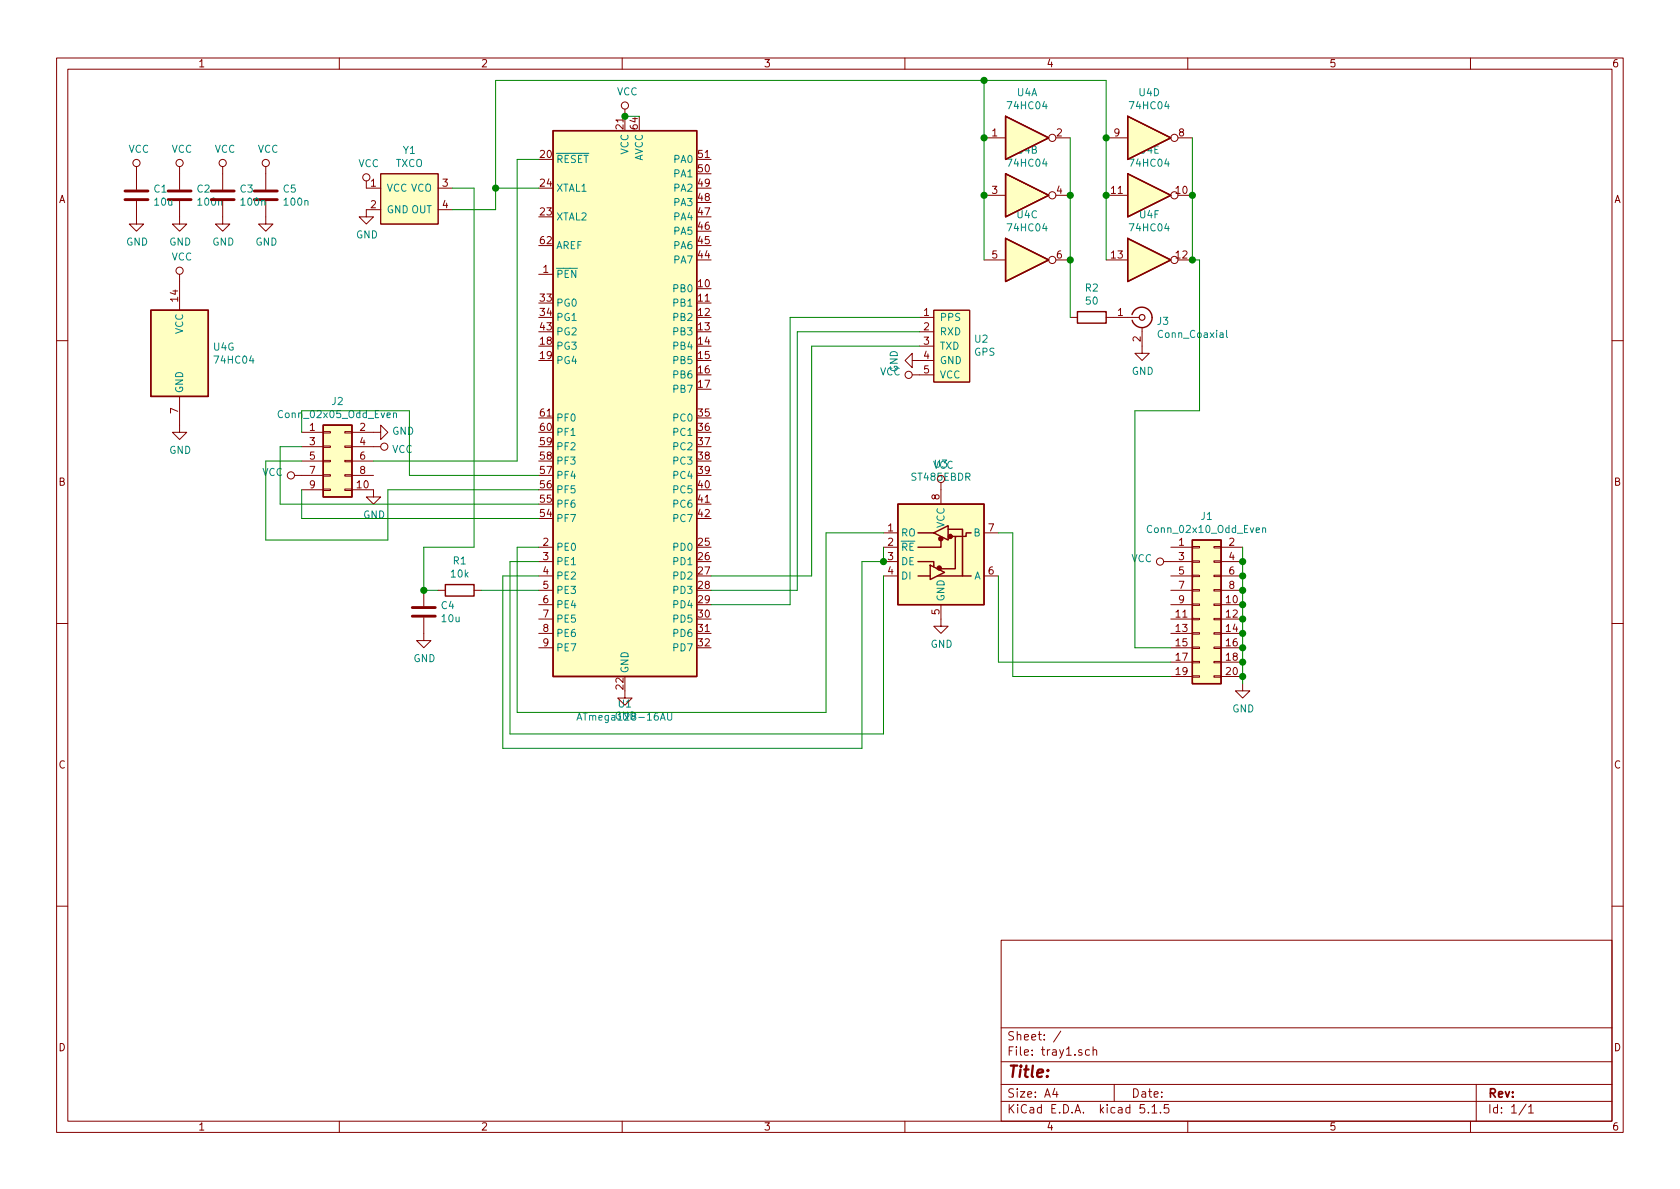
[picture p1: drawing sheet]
EESchema Schematic File Version 4
EELAYER 30 0
EELAYER END
$Descr A4 11693 8268
encoding utf-8
Sheet 1 1
Title ""
Date ""
Rev ""
Comp ""
Comment1 ""
Comment2 ""
Comment3 ""
Comment4 ""
$EndDescr
$Comp
L TCXO:GPS U2
U 1 1
P 6550 2700
F 0 "U2" H 6778 3051 50  0000 L CNN
F 1 "GPS" H 6778 2960 50  0000 L CNN
F 2 "TCXO:GPS" H 6550 2700 50  0001 C CNN
F 3 "" H 6550 2700 50  0001 C CNN
	1    6550 2700
	1    0    0    -1  
$EndComp
$Comp
L MCU_Microchip_ATmega:ATmega128-16AU U1
U 1 1
P 4350 2800
F 0 "U1" H 4350 711 50  0000 C CNN
F 1 "ATmega128-16AU" H 4350 620 50  0000 C CNN
F 2 "Package_QFP:TQFP-64_14x14mm_P0.8mm" H 4350 2800 50  0001 C CIN
F 3 "http://ww1.microchip.com/downloads/en/DeviceDoc/doc2467.pdf" H 4350 2800 50  0001 C CNN
	1    4350 2800
	1    0    0    -1  
$EndComp
$Comp
L TCXO:TXCO Y1
U 1 1
P 2850 1600
F 0 "Y1" H 2850 2165 50  0000 C CNN
F 1 "TXCO" H 2850 2074 50  0000 C CNN
F 2 "TCXO:TCXO" H 2850 1600 50  0001 C CNN
F 3 "" H 2850 1600 50  0001 C CNN
	1    2850 1600
	1    0    0    -1  
$EndComp
$Comp
L Interface_UART:ST485EBDR U3
U 1 1
P 6550 3800
F 0 "U3" H 6550 4381 50  0000 C CNN
F 1 "ST485EBDR" H 6550 4290 50  0000 C CNN
F 2 "Package_SO:SOIC-8_3.9x4.9mm_P1.27mm" H 6550 2900 50  0001 C CNN
F 3 "http://www.st.com/resource/en/datasheet/st485eb.pdf" H 6550 3850 50  0001 C CNN
	1    6550 3800
	1    0    0    -1  
$EndComp
$Comp
L Connector_Generic:Conn_02x10_Odd_Even J1
U 1 1
P 8350 4200
F 0 "J1" H 8400 4817 50  0000 C CNN
F 1 "Conn_02x10_Odd_Even" H 8400 4726 50  0000 C CNN
F 2 "Connector_IDC:IDC-Header_2x10_P2.54mm_Horizontal" H 8350 4200 50  0001 C CNN
F 3 "~" H 8350 4200 50  0001 C CNN
	1    8350 4200
	1    0    0    -1  
$EndComp
$Comp
L power:GND #PWR016
U 1 1
P 8650 4750
F 0 "#PWR016" H 8650 4500 50  0001 C CNN
F 1 "GND" H 8655 4577 50  0000 C CNN
F 2 "" H 8650 4750 50  0001 C CNN
F 3 "" H 8650 4750 50  0001 C CNN
	1    8650 4750
	1    0    0    -1  
$EndComp
$Comp
L power:GND #PWR011
U 1 1
P 6400 2500
F 0 "#PWR011" H 6400 2250 50  0001 C CNN
F 1 "GND" H 6405 2327 50  0000 C CNN
F 2 "" H 6400 2500 50  0001 C CNN
F 3 "" H 6400 2500 50  0001 C CNN
	1    6400 2500
	0    1    1    0   
$EndComp
$Comp
L power:GND #PWR014
U 1 1
P 6550 4300
F 0 "#PWR014" H 6550 4050 50  0001 C CNN
F 1 "GND" H 6555 4127 50  0000 C CNN
F 2 "" H 6550 4300 50  0001 C CNN
F 3 "" H 6550 4300 50  0001 C CNN
	1    6550 4300
	1    0    0    -1  
$EndComp
Wire Wire Line
	8650 3800 8650 3900
Connection ~ 8650 3900
Wire Wire Line
	8650 3900 8650 4000
Connection ~ 8650 4000
Wire Wire Line
	8650 4000 8650 4100
Connection ~ 8650 4100
Wire Wire Line
	8650 4100 8650 4200
Connection ~ 8650 4200
Wire Wire Line
	8650 4200 8650 4300
Connection ~ 8650 4300
Wire Wire Line
	8650 4300 8650 4400
Connection ~ 8650 4400
Wire Wire Line
	8650 4400 8650 4500
Connection ~ 8650 4500
Wire Wire Line
	8650 4500 8650 4600
Connection ~ 8650 4600
Wire Wire Line
	8650 4600 8650 4700
Connection ~ 8650 4700
Wire Wire Line
	8650 4700 8650 4750
$Comp
L power:VCC #PWR015
U 1 1
P 8150 3900
F 0 "#PWR015" H 8150 3750 50  0001 C CNN
F 1 "VCC" V 8168 4027 50  0000 L CNN
F 2 "" H 8150 3900 50  0001 C CNN
F 3 "" H 8150 3900 50  0001 C CNN
	1    8150 3900
	0    -1   -1   0   
$EndComp
$Comp
L power:VCC #PWR013
U 1 1
P 6550 3400
F 0 "#PWR013" H 6550 3250 50  0001 C CNN
F 1 "VCC" H 6567 3573 50  0000 C CNN
F 2 "" H 6550 3400 50  0001 C CNN
F 3 "" H 6550 3400 50  0001 C CNN
	1    6550 3400
	1    0    0    -1  
$EndComp
$Comp
L power:VCC #PWR012
U 1 1
P 6400 2600
F 0 "#PWR012" H 6400 2450 50  0001 C CNN
F 1 "VCC" V 6418 2727 50  0000 L CNN
F 2 "" H 6400 2600 50  0001 C CNN
F 3 "" H 6400 2600 50  0001 C CNN
	1    6400 2600
	0    -1   -1   0   
$EndComp
$Comp
L power:GND #PWR010
U 1 1
P 4350 4800
F 0 "#PWR010" H 4350 4550 50  0001 C CNN
F 1 "GND" H 4355 4627 50  0000 C CNN
F 2 "" H 4350 4800 50  0001 C CNN
F 3 "" H 4350 4800 50  0001 C CNN
	1    4350 4800
	1    0    0    -1  
$EndComp
$Comp
L power:VCC #PWR09
U 1 1
P 4350 800
F 0 "#PWR09" H 4350 650 50  0001 C CNN
F 1 "VCC" H 4367 973 50  0000 C CNN
F 2 "" H 4350 800 50  0001 C CNN
F 3 "" H 4350 800 50  0001 C CNN
	1    4350 800 
	1    0    0    -1  
$EndComp
Wire Wire Line
	4450 800  4350 800 
Connection ~ 4350 800 
$Comp
L power:GND #PWR08
U 1 1
P 2550 1450
F 0 "#PWR08" H 2550 1200 50  0001 C CNN
F 1 "GND" H 2555 1277 50  0000 C CNN
F 2 "" H 2550 1450 50  0001 C CNN
F 3 "" H 2550 1450 50  0001 C CNN
	1    2550 1450
	1    0    0    -1  
$EndComp
$Comp
L power:VCC #PWR07
U 1 1
P 2550 1300
F 0 "#PWR07" H 2550 1150 50  0001 C CNN
F 1 "VCC" H 2567 1473 50  0000 C CNN
F 2 "" H 2550 1300 50  0001 C CNN
F 3 "" H 2550 1300 50  0001 C CNN
	1    2550 1300
	1    0    0    -1  
$EndComp
$Comp
L power:VCC #PWR05
U 1 1
P 1550 1200
F 0 "#PWR05" H 1550 1050 50  0001 C CNN
F 1 "VCC" H 1567 1373 50  0000 C CNN
F 2 "" H 1550 1200 50  0001 C CNN
F 3 "" H 1550 1200 50  0001 C CNN
	1    1550 1200
	1    0    0    -1  
$EndComp
$Comp
L power:GND #PWR06
U 1 1
P 1550 1500
F 0 "#PWR06" H 1550 1250 50  0001 C CNN
F 1 "GND" H 1555 1327 50  0000 C CNN
F 2 "" H 1550 1500 50  0001 C CNN
F 3 "" H 1550 1500 50  0001 C CNN
	1    1550 1500
	1    0    0    -1  
$EndComp
$Comp
L Device:C C3
U 1 1
P 1550 1350
F 0 "C3" H 1665 1396 50  0000 L CNN
F 1 "100n" H 1665 1305 50  0000 L CNN
F 2 "Capacitor_SMD:C_0805_2012Metric" H 1588 1200 50  0001 C CNN
F 3 "~" H 1550 1350 50  0001 C CNN
	1    1550 1350
	1    0    0    -1  
$EndComp
$Comp
L power:VCC #PWR03
U 1 1
P 1250 1200
F 0 "#PWR03" H 1250 1050 50  0001 C CNN
F 1 "VCC" H 1267 1373 50  0000 C CNN
F 2 "" H 1250 1200 50  0001 C CNN
F 3 "" H 1250 1200 50  0001 C CNN
	1    1250 1200
	1    0    0    -1  
$EndComp
$Comp
L power:GND #PWR04
U 1 1
P 1250 1500
F 0 "#PWR04" H 1250 1250 50  0001 C CNN
F 1 "GND" H 1255 1327 50  0000 C CNN
F 2 "" H 1250 1500 50  0001 C CNN
F 3 "" H 1250 1500 50  0001 C CNN
	1    1250 1500
	1    0    0    -1  
$EndComp
$Comp
L Device:C C2
U 1 1
P 1250 1350
F 0 "C2" H 1365 1396 50  0000 L CNN
F 1 "100n" H 1365 1305 50  0000 L CNN
F 2 "Capacitor_SMD:C_0805_2012Metric" H 1288 1200 50  0001 C CNN
F 3 "~" H 1250 1350 50  0001 C CNN
	1    1250 1350
	1    0    0    -1  
$EndComp
$Comp
L power:VCC #PWR01
U 1 1
P 950 1200
F 0 "#PWR01" H 950 1050 50  0001 C CNN
F 1 "VCC" H 967 1373 50  0000 C CNN
F 2 "" H 950 1200 50  0001 C CNN
F 3 "" H 950 1200 50  0001 C CNN
	1    950  1200
	1    0    0    -1  
$EndComp
$Comp
L power:GND #PWR02
U 1 1
P 950 1500
F 0 "#PWR02" H 950 1250 50  0001 C CNN
F 1 "GND" H 955 1327 50  0000 C CNN
F 2 "" H 950 1500 50  0001 C CNN
F 3 "" H 950 1500 50  0001 C CNN
	1    950  1500
	1    0    0    -1  
$EndComp
$Comp
L Device:C C1
U 1 1
P 950 1350
F 0 "C1" H 1065 1396 50  0000 L CNN
F 1 "10u" H 1065 1305 50  0000 L CNN
F 2 "Capacitor_SMD:C_0805_2012Metric" H 988 1200 50  0001 C CNN
F 3 "~" H 950 1350 50  0001 C CNN
	1    950  1350
	1    0    0    -1  
$EndComp
Wire Wire Line
	8150 4600 6950 4600
Wire Wire Line
	6950 4600 6950 4000
Wire Wire Line
	6950 3700 7050 3700
Wire Wire Line
	7050 3700 7050 4700
Wire Wire Line
	7050 4700 8150 4700
Wire Wire Line
	3750 3800 3600 3800
Wire Wire Line
	3600 3800 3600 4950
Wire Wire Line
	3600 4950 5750 4950
Wire Wire Line
	5750 4950 5750 3700
Wire Wire Line
	5750 3700 6150 3700
Wire Wire Line
	3750 3900 3550 3900
Wire Wire Line
	3550 3900 3550 5100
Wire Wire Line
	3550 5100 6150 5100
Wire Wire Line
	6150 5100 6150 4000
Wire Wire Line
	6150 3800 6150 3900
Wire Wire Line
	6000 3900 6150 3900
Connection ~ 6150 3900
Wire Wire Line
	6000 3900 6000 5200
Wire Wire Line
	6000 5200 3500 5200
Wire Wire Line
	3500 5200 3500 4000
Wire Wire Line
	3500 4000 3750 4000
Wire Wire Line
	4950 4000 5650 4000
Wire Wire Line
	5650 4000 5650 2400
Wire Wire Line
	5650 2400 6400 2400
Wire Wire Line
	6400 2300 5550 2300
Wire Wire Line
	5550 2300 5550 4100
Wire Wire Line
	5550 4100 4950 4100
Wire Wire Line
	4950 4200 5500 4200
Wire Wire Line
	5500 4200 5500 2200
Wire Wire Line
	5500 2200 6400 2200
Wire Wire Line
	3150 1450 3450 1450
Wire Wire Line
	3450 1450 3450 1300
Wire Wire Line
	3450 1300 3750 1300
$Comp
L Connector_Generic:Conn_02x05_Odd_Even J2
U 1 1
P 2300 3200
F 0 "J2" H 2350 3617 50  0000 C CNN
F 1 "Conn_02x05_Odd_Even" H 2350 3526 50  0000 C CNN
F 2 "Connector_IDC:IDC-Header_2x05_P2.54mm_Vertical" H 2300 3200 50  0001 C CNN
F 3 "~" H 2300 3200 50  0001 C CNN
	1    2300 3200
	1    0    0    -1  
$EndComp
$Comp
L power:GND #PWR020
U 1 1
P 2600 3400
F 0 "#PWR020" H 2600 3150 50  0001 C CNN
F 1 "GND" H 2605 3227 50  0000 C CNN
F 2 "" H 2600 3400 50  0001 C CNN
F 3 "" H 2600 3400 50  0001 C CNN
	1    2600 3400
	1    0    0    -1  
$EndComp
$Comp
L power:GND #PWR018
U 1 1
P 2600 3000
F 0 "#PWR018" H 2600 2750 50  0001 C CNN
F 1 "GND" V 2605 2872 50  0000 R CNN
F 2 "" H 2600 3000 50  0001 C CNN
F 3 "" H 2600 3000 50  0001 C CNN
	1    2600 3000
	0    -1   -1   0   
$EndComp
$Comp
L power:VCC #PWR019
U 1 1
P 2600 3100
F 0 "#PWR019" H 2600 2950 50  0001 C CNN
F 1 "VCC" V 2617 3228 50  0000 L CNN
F 2 "" H 2600 3100 50  0001 C CNN
F 3 "" H 2600 3100 50  0001 C CNN
	1    2600 3100
	0    1    1    0   
$EndComp
$Comp
L power:VCC #PWR017
U 1 1
P 2100 3300
F 0 "#PWR017" H 2100 3150 50  0001 C CNN
F 1 "VCC" V 2118 3427 50  0000 L CNN
F 2 "" H 2100 3300 50  0001 C CNN
F 3 "" H 2100 3300 50  0001 C CNN
	1    2100 3300
	0    -1   -1   0   
$EndComp
Wire Wire Line
	2600 3200 3600 3200
Wire Wire Line
	3600 3200 3600 1100
Wire Wire Line
	3600 1100 3750 1100
Wire Wire Line
	3750 3600 2100 3600
Wire Wire Line
	2100 3600 2100 3400
Wire Wire Line
	3750 3500 1950 3500
Wire Wire Line
	1950 3500 1950 3100
Wire Wire Line
	1950 3100 2100 3100
Wire Wire Line
	2700 3400 2700 3750
Wire Wire Line
	2700 3750 1850 3750
Wire Wire Line
	1850 3750 1850 3200
Wire Wire Line
	1850 3200 2100 3200
Wire Wire Line
	2700 3400 3750 3400
Wire Wire Line
	3750 3300 2850 3300
Wire Wire Line
	2850 3300 2850 2850
Wire Wire Line
	2850 2850 2100 2850
Wire Wire Line
	2100 2850 2100 3000
$Comp
L Device:R R1
U 1 1
P 3200 4100
F 0 "R1" V 2993 4100 50  0000 C CNN
F 1 "10k" V 3084 4100 50  0000 C CNN
F 2 "Resistor_SMD:R_0805_2012Metric" V 3130 4100 50  0001 C CNN
F 3 "~" H 3200 4100 50  0001 C CNN
	1    3200 4100
	0    1    1    0   
$EndComp
$Comp
L Device:C C4
U 1 1
P 2950 4250
F 0 "C4" H 3065 4296 50  0000 L CNN
F 1 "10u" H 3065 4205 50  0000 L CNN
F 2 "Capacitor_SMD:C_0805_2012Metric" H 2988 4100 50  0001 C CNN
F 3 "~" H 2950 4250 50  0001 C CNN
	1    2950 4250
	1    0    0    -1  
$EndComp
Wire Wire Line
	3750 4100 3350 4100
$Comp
L power:GND #PWR0101
U 1 1
P 2950 4400
F 0 "#PWR0101" H 2950 4150 50  0001 C CNN
F 1 "GND" H 2955 4227 50  0000 C CNN
F 2 "" H 2950 4400 50  0001 C CNN
F 3 "" H 2950 4400 50  0001 C CNN
	1    2950 4400
	1    0    0    -1  
$EndComp
Wire Wire Line
	3050 4100 2950 4100
Wire Wire Line
	2950 4100 2950 3800
Wire Wire Line
	2950 3800 3300 3800
Wire Wire Line
	3300 3800 3300 1300
Wire Wire Line
	3300 1300 3150 1300
Connection ~ 2950 4100
$Comp
L 74xx:74HC04 U4
U 1 1
P 7150 950
F 0 "U4" H 7150 1267 50  0000 C CNN
F 1 "74HC04" H 7150 1176 50  0000 C CNN
F 2 "Package_SO:SOIC-14_3.9x8.7mm_P1.27mm" H 7150 950 50  0001 C CNN
F 3 "https://assets.nexperia.com/documents/data-sheet/74HC_HCT04.pdf" H 7150 950 50  0001 C CNN
	1    7150 950 
	1    0    0    -1  
$EndComp
$Comp
L 74xx:74HC04 U4
U 2 1
P 7150 1350
F 0 "U4" H 7150 1667 50  0000 C CNN
F 1 "74HC04" H 7150 1576 50  0000 C CNN
F 2 "Package_SO:SOIC-14_3.9x8.7mm_P1.27mm" H 7150 1350 50  0001 C CNN
F 3 "https://assets.nexperia.com/documents/data-sheet/74HC_HCT04.pdf" H 7150 1350 50  0001 C CNN
	2    7150 1350
	1    0    0    -1  
$EndComp
$Comp
L 74xx:74HC04 U4
U 3 1
P 7150 1800
F 0 "U4" H 7150 2117 50  0000 C CNN
F 1 "74HC04" H 7150 2026 50  0000 C CNN
F 2 "Package_SO:SOIC-14_3.9x8.7mm_P1.27mm" H 7150 1800 50  0001 C CNN
F 3 "https://assets.nexperia.com/documents/data-sheet/74HC_HCT04.pdf" H 7150 1800 50  0001 C CNN
	3    7150 1800
	1    0    0    -1  
$EndComp
$Comp
L 74xx:74HC04 U4
U 4 1
P 8000 950
F 0 "U4" H 8000 1267 50  0000 C CNN
F 1 "74HC04" H 8000 1176 50  0000 C CNN
F 2 "Package_SO:SOIC-14_3.9x8.7mm_P1.27mm" H 8000 950 50  0001 C CNN
F 3 "https://assets.nexperia.com/documents/data-sheet/74HC_HCT04.pdf" H 8000 950 50  0001 C CNN
	4    8000 950 
	1    0    0    -1  
$EndComp
$Comp
L 74xx:74HC04 U4
U 5 1
P 8000 1350
F 0 "U4" H 8000 1667 50  0000 C CNN
F 1 "74HC04" H 8000 1576 50  0000 C CNN
F 2 "Package_SO:SOIC-14_3.9x8.7mm_P1.27mm" H 8000 1350 50  0001 C CNN
F 3 "https://assets.nexperia.com/documents/data-sheet/74HC_HCT04.pdf" H 8000 1350 50  0001 C CNN
	5    8000 1350
	1    0    0    -1  
$EndComp
$Comp
L 74xx:74HC04 U4
U 6 1
P 8000 1800
F 0 "U4" H 8000 2117 50  0000 C CNN
F 1 "74HC04" H 8000 2026 50  0000 C CNN
F 2 "Package_SO:SOIC-14_3.9x8.7mm_P1.27mm" H 8000 1800 50  0001 C CNN
F 3 "https://assets.nexperia.com/documents/data-sheet/74HC_HCT04.pdf" H 8000 1800 50  0001 C CNN
	6    8000 1800
	1    0    0    -1  
$EndComp
$Comp
L 74xx:74HC04 U4
U 7 1
P 1250 2450
F 0 "U4" H 1480 2496 50  0000 L CNN
F 1 "74HC04" H 1480 2405 50  0000 L CNN
F 2 "Package_SO:SOIC-14_3.9x8.7mm_P1.27mm" H 1250 2450 50  0001 C CNN
F 3 "https://assets.nexperia.com/documents/data-sheet/74HC_HCT04.pdf" H 1250 2450 50  0001 C CNN
	7    1250 2450
	1    0    0    -1  
$EndComp
$Comp
L power:GND #PWR022
U 1 1
P 1250 2950
F 0 "#PWR022" H 1250 2700 50  0001 C CNN
F 1 "GND" H 1255 2777 50  0000 C CNN
F 2 "" H 1250 2950 50  0001 C CNN
F 3 "" H 1250 2950 50  0001 C CNN
	1    1250 2950
	1    0    0    -1  
$EndComp
$Comp
L power:VCC #PWR021
U 1 1
P 1250 1950
F 0 "#PWR021" H 1250 1800 50  0001 C CNN
F 1 "VCC" H 1267 2123 50  0000 C CNN
F 2 "" H 1250 1950 50  0001 C CNN
F 3 "" H 1250 1950 50  0001 C CNN
	1    1250 1950
	1    0    0    -1  
$EndComp
$Comp
L power:VCC #PWR023
U 1 1
P 1850 1200
F 0 "#PWR023" H 1850 1050 50  0001 C CNN
F 1 "VCC" H 1867 1373 50  0000 C CNN
F 2 "" H 1850 1200 50  0001 C CNN
F 3 "" H 1850 1200 50  0001 C CNN
	1    1850 1200
	1    0    0    -1  
$EndComp
$Comp
L power:GND #PWR024
U 1 1
P 1850 1500
F 0 "#PWR024" H 1850 1250 50  0001 C CNN
F 1 "GND" H 1855 1327 50  0000 C CNN
F 2 "" H 1850 1500 50  0001 C CNN
F 3 "" H 1850 1500 50  0001 C CNN
	1    1850 1500
	1    0    0    -1  
$EndComp
$Comp
L Device:C C5
U 1 1
P 1850 1350
F 0 "C5" H 1965 1396 50  0000 L CNN
F 1 "100n" H 1965 1305 50  0000 L CNN
F 2 "Capacitor_SMD:C_0805_2012Metric" H 1888 1200 50  0001 C CNN
F 3 "~" H 1850 1350 50  0001 C CNN
	1    1850 1350
	1    0    0    -1  
$EndComp
Wire Wire Line
	3450 1300 3450 550 
Wire Wire Line
	3450 550  6850 550 
Wire Wire Line
	7700 550  7700 950 
Connection ~ 3450 1300
Connection ~ 7700 950 
Wire Wire Line
	7700 950  7700 1350
Connection ~ 7700 1350
Wire Wire Line
	7700 1350 7700 1800
Wire Wire Line
	6850 550  6850 950 
Connection ~ 6850 550 
Wire Wire Line
	6850 550  7700 550 
Connection ~ 6850 950 
Wire Wire Line
	6850 950  6850 1350
Connection ~ 6850 1350
Wire Wire Line
	6850 1350 6850 1800
Wire Wire Line
	7450 950  7450 1350
Connection ~ 7450 1350
Wire Wire Line
	7450 1350 7450 1800
Connection ~ 7450 1800
Wire Wire Line
	7450 1800 7450 2200
$Comp
L Connector:Conn_Coaxial J3
U 1 1
P 7950 2200
F 0 "J3" H 8050 2175 50  0000 L CNN
F 1 "Conn_Coaxial" H 8050 2084 50  0000 L CNN
F 2 "Connector_Coaxial:BNC_Amphenol_B6252HB-NPP3G-50_Horizontal" H 7950 2200 50  0001 C CNN
F 3 " ~" H 7950 2200 50  0001 C CNN
	1    7950 2200
	1    0    0    -1  
$EndComp
$Comp
L power:GND #PWR0102
U 1 1
P 7950 2400
F 0 "#PWR0102" H 7950 2150 50  0001 C CNN
F 1 "GND" H 7955 2227 50  0000 C CNN
F 2 "" H 7950 2400 50  0001 C CNN
F 3 "" H 7950 2400 50  0001 C CNN
	1    7950 2400
	1    0    0    -1  
$EndComp
$Comp
L Device:R R2
U 1 1
P 7600 2200
F 0 "R2" V 7393 2200 50  0000 C CNN
F 1 "50" V 7484 2200 50  0000 C CNN
F 2 "Resistor_SMD:R_0805_2012Metric" V 7530 2200 50  0001 C CNN
F 3 "~" H 7600 2200 50  0001 C CNN
	1    7600 2200
	0    1    1    0   
$EndComp
Wire Wire Line
	8300 1350 8300 950 
Connection ~ 8300 1350
Wire Wire Line
	8300 1800 8300 1350
Wire Wire Line
	7900 4500 7900 2850
Wire Wire Line
	7900 2850 8350 2850
Wire Wire Line
	8350 2850 8350 1800
Wire Wire Line
	8350 1800 8300 1800
Wire Wire Line
	7900 4500 8150 4500
Connection ~ 8300 1800
$EndSCHEMATC
